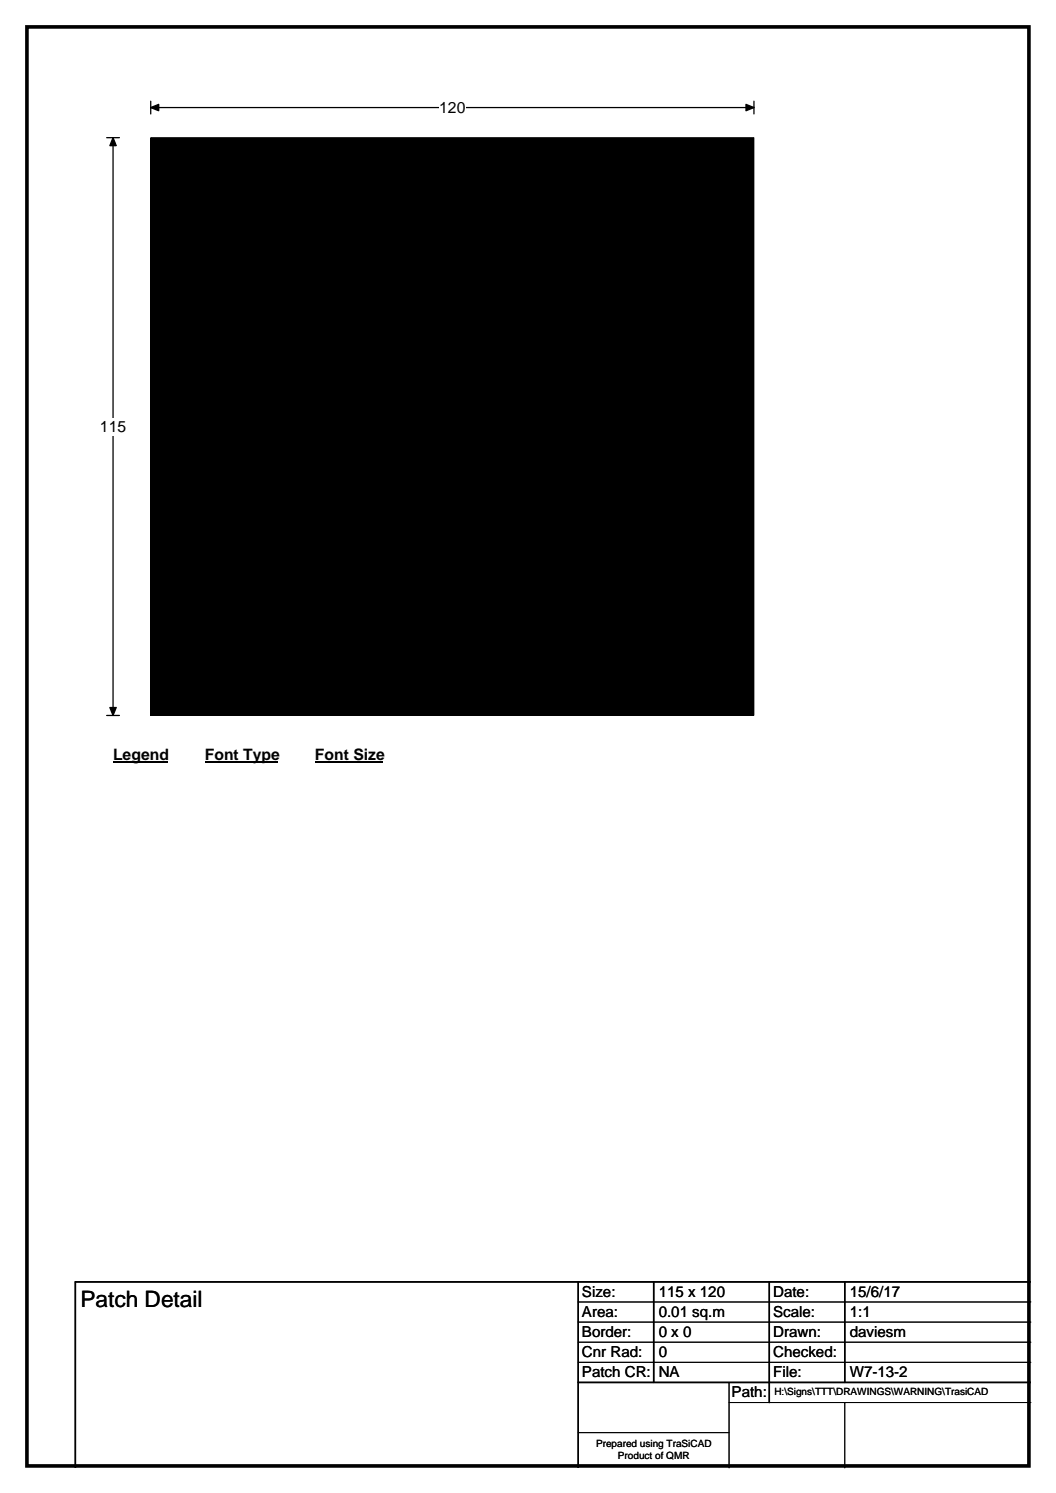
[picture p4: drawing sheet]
<svg xmlns="http://www.w3.org/2000/svg" width="210mm" height="297mm" viewBox="0 0 210 297" stroke-linecap="round" stroke-linejoin="round" font-family="sans-serif">
<path d="M5.4 5.4h199.2v286.3h-199.2z" fill="none" stroke="#000" stroke-width=".72"/>
<path d="M30 21.4h119.9M30 20.1v2.6M149.9 20.1v2.6" fill="none" stroke="#000" stroke-width=".25"/>
<path d="M30 21.4l1.6-.6v1.2zM148.3 20.8l1.6 .6-1.6 .6z" fill="#000" stroke="#000" stroke-width=".25"/>
<path d="M87.3 19.7h5.2v3.5h-5.2z" fill="#fff"/>
<path d="M21.2 27.4h2.5M22.5 27.4v114.9M21.2 142.3h2.5" fill="none" stroke="#000" stroke-width=".25"/>
<path d="M22.5 27.4l.6 1.6h-1.3zM21.8 140.8h1.3l-.6 1.5z" fill="#000" stroke="#000" stroke-width=".25"/>
<g fill="#fff">
<path d="M19.9 83.1h5.2v3.5h-5.2z"/>
<path d="M22.5 148.3h10.7v3.5h-10.7z"/>
</g>
<path d="M22.5 151.6h10.7" fill="none" stroke="#000" stroke-width=".32"/>
<path d="M40.7 148.3h14.4v3.5h-14.4z" fill="#fff"/>
<path d="M40.7 151.6h14.4" fill="none" stroke="#000" stroke-width=".32"/>
<path d="M62.6 148.3h13.5v3.5h-13.5z" fill="#fff"/>
<path d="M62.6 151.6h13.5" fill="none" stroke="#000" stroke-width=".32"/>
<path d="M30 27.4h119.9v114.9h-119.9z" fill="#000"/>
<path d="M30 27.4h119.9v114.9h-119.9zM115 259h90M115 263h90M115 267h90M115 271h90M145 279h60M145 275v17M168 279v13M115 285h30" fill="none" stroke="#000" stroke-width=".2"/>
<path d="M115 255v37M130 255v20M153 255v24M168 255v20M205 255h-190v37M115 275h90" fill="none" stroke="#000" stroke-width=".3"/>
<text font-size="4.5" x="16" y="260.1">Patch Detail</text>
<g font-size="3.1">
<text x="87.3" y="22.5">120</text>
<text x="19.9" y="85.9">115</text>
<text x="22.5" y="151.2">Legend</text>
<text x="40.7" y="151.2">Font Type</text>
<text x="62.6" y="151.2">Font Size</text>
</g>
<g font-size="3">
<text x="115.7" y="258">Size:</text>
<text x="131" y="258">115 x 120</text>
<text x="153.7" y="258">Date:</text>
<text x="169" y="258">15/6/17</text>
<text x="115.7" y="262">Area:</text>
<text x="131" y="262">0.01 sq.m</text>
<text x="153.7" y="262">Scale:</text>
<text x="169" y="262">1:1</text>
<text x="115.7" y="266">Border:</text>
<text x="115.7" y="270">Cnr Rad:</text>
<text x="131" y="266">0 x 0</text>
<text x="131" y="270">0</text>
<text x="153.7" y="266">Drawn:</text>
<text x="153.7" y="270">Checked:</text>
<text x="169" y="266">daviesm</text>
<text x="115.7" y="274">Patch CR:</text>
<text x="131" y="274">NA</text>
<text x="153.7" y="274">File:</text>
<text x="169" y="274">W7-13-2</text>
<text x="145.5" y="278">Path:</text>
</g>
<g font-size="2">
<text x="154" y="277.6">H:\Signs\TTT\DRAWINGS\WARNING\TrasiCAD</text>
<text x="118.5" y="287.8">Prepared using TraSiCAD</text>
<text x="122.9" y="290.2">Product of QMR</text>
</g>
</svg>
